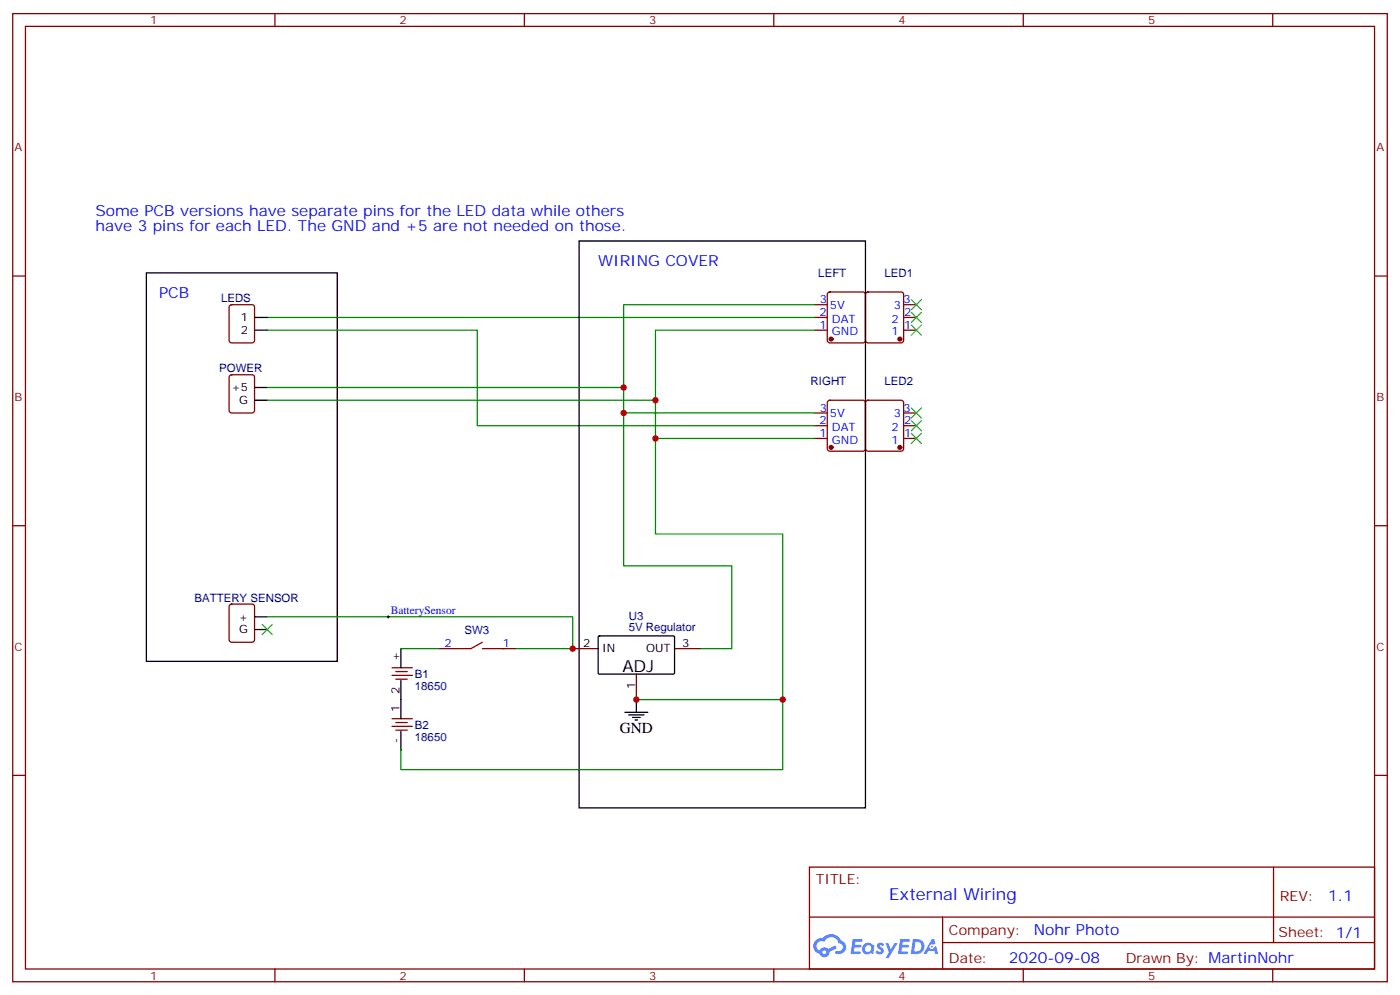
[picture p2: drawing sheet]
<svg xmlns="http://www.w3.org/2000/svg" width="388mm" height="276mm" viewBox="0 0 388 276" stroke-linecap="round" stroke-linejoin="round" font-family="sans-serif">
<g fill="none" stroke="#870000" stroke-width=".35">
<path d="M3.5 3.8h381v268.1h-381zM7.1 7.3h373.9v261.1h-373.9zM76.2 3.8v3.5M145.3 3.8v3.5M214.5 3.8v3.5M283.6 3.8v3.5M352.8 3.8v3.5M3.5 76.4h3.6M381 76.4h3.5M3.5 145.6h3.6M381 145.6h3.5M3.5 214.7h3.6"/>
<path d="M381 214.7h3.5M224.4 240.1h156.6v28.3h-156.6zM224.4 254h156.5M261.3 254v14.1M353 240.2v20.8M76.2 268.4v3.5M145.3 268.4v3.5M214.5 268.4v3.5M261.3 261h119.6M283.6 268.4v3.5M352.8 268.4v3.5"/>
</g>
<g fill="#5487ff">
<path d="M243.4 261.3a1.22 1.22 0 0 1 1.7 .3l-.4 .6a.47 .47 0 0 0-.4-.5 .47 .47 0 0 0-.5 .2l.1 .2a1.23 1.23 0 0 1 .8 1.9 1.44 1.44 0 0 1-2.1-.3l.5-.5 .8 .4a.29 .29 0 0 0 .3-.3 .29 .29 0 0 0-.3-.3 1.04 1.04 0 0 1-.5-1.7z"/>
<path d="M236.4 260.1h2.3l.3 .1-.1 .6h-1.8l-.1 .9h1.5l.3 .3-.4 .4h-1.6l-.1 1.1h1.7l.2 .4-.2 .3h-2.6z"/>
<path d="M249.5 260.1h2.4l.3 .1-.1 .6h-1.9l-.1 .9h1.5l.4 .3-.4 .4h-1.6l-.2 1.1h1.8l.1 .4-.1 .3h-2.7z"/>
<path d="M258.3 260.1h.7l.3 1.2-.6 .3a.69 .69 0 0 0-1 .3 .69 .69 0 0 0 .4 1 .69 .69 0 0 0 .9-.6l.5-.3 .5 2.2h-.8l-.2-.9h-1.7l-.5 .9h-.9z"/>
<path d="M245.5 261.1h.8l.6 1.9 1.1-1.9h.8l-2.5 4.2h-.8l.9-1.5z"/>
<path d="M253 260.1l-.6 4.1h1.4a2.11 2.11 0 0 0 2.4-2.1 2.11 2.11 0 0 0-2.5-2zM253.8 260.8a1.39 1.39 0 0 1 1.6 1.4 1.39 1.39 0 0 1-1.8 1.3h-.2z"/>
<path d="M239.4 261.7a1.54 1.54 0 0 0-.1 2.1 1.54 1.54 0 0 0 2.1 .2l.6 .2 .3-2.3-.1-.2-.4-.1a1.49 1.49 0 0 0-2.4 .1zM239.6 262.7a.95 .95 0 0 1 1.9 0 .95 .95 0 0 1-1.9 0z"/>
<path d="M226.1 260.4a2.18 2.18 0 0 0 1 3.8 1.44 1.44 0 0 0 1.7 .9 1.44 1.44 0 0 0 1.1-1.5l2-1-.4-.7-1.9 .9a1.47 1.47 0 0 0-2.5 .5 1.39 1.39 0 0 1-.6-2 1.39 1.39 0 0 1 2-.5 2.12 2.12 0 0 1 2.1-1.3 2.12 2.12 0 0 1 1.9 1.7 1.14 1.14 0 0 1 1.1 1.4 1.14 1.14 0 0 1-1.6 .8 .43 .43 0 0 0-.6 .3 .43 .43 0 0 0 .5 .5 1.98 1.98 0 0 0 2.5-1.2 1.98 1.98 0 0 0-1.3-2.5 3.1 3.1 0 0 0-5.2-.7l-.9 .1zM228 263.7a.54 .54 0 0 1 1 0 .54 .54 0 0 1-1 0z"/>
<circle cx="258.3" cy="262.2" r=".26"/>
</g>
<g fill="none" stroke="#870000" stroke-width=".35">
<path d="M63.7 84.6l.5-.2h5.6l.7 .4 .1 9.5-.5 .6-5.9 .1-.6-.5-.1-9.4zM225.8 91.4h3.5M225.8 87.9h3.5M225.8 84.4h3.5M229.5 81.1l.5-.2h9.2l.5 .2 .2 .5v12.7l-.2 .5-.5 .2h-9.2l-.5-.3-.2-.4v-12.7zM240.1 81.1l.5-.2h9.2l.5 .2 .2 .5v12.7l-.3 .5-.4 .2h-9.2l-.5-.3-.2-.4v-12.7zM250.5 91.4h3.5M250.5 87.9h3.5M250.5 84.4h3.5M63.7 104l.5-.2h5.6l.7 .4 .1 9.5-.5 .6-5.9 .1-.6-.5-.1-9.4zM225.8 117.9h3.5M225.8 114.4h3.5"/>
<path d="M229.5 111l.5-.2h9.2l.5 .2 .2 .5v12.7l-.2 .5-.5 .3h-9.2l-.5-.3-.2-.5v-12.7zM240.1 111l.5-.2h9.2l.5 .2 .2 .5v12.7l-.3 .5-.4 .3h-9.2l-.5-.3-.2-.5v-12.7zM250.5 117.9h3.5M250.5 114.4h3.5M225.8 121.4h3.5M250.5 121.4h3.5M63.7 167.5l.5-.2h5.6l.7 .4 .1 9.5-.5 .6-5.9 .1-.6-.5-.1-9.4zM133.7 177.9l-3.2 1.7h-8.8M133.7 179.6h9.2M158.7 179.6h7.1M187 179.6h7M108.7 184.9h5.6"/>
<path d="M108.7 187h5.6M108.7 199h5.6M109.7 186h3.2M109.7 188.1h3.2M176.4 186.7v7M108.7 201.2h5.6M109.7 200.1h3.2M109.7 202.2h3.2"/>
</g>
<g fill="#870000" stroke="#870000" stroke-width=".35">
<circle cx="230.4" cy="93.9" r=".53"/>
<circle cx="249.4" cy="93.9" r=".53"/>
<circle cx="249.4" cy="123.9" r=".53"/>
<circle cx="230.4" cy="123.9" r=".53"/>
</g>
<path d="M74.1 91.4h58.2v26.5h93.5M74.1 87.9h151.7M225.8 84.4h-52.9v72.3h29.9v22.9h-8.8M225.8 91.4h-44.1v56.5h35.3v45.8h-40.6M74.1 107.3h98.8M74.1 110.8h107.6M172.9 114.4h52.9M181.7 121.4h44.1M74.1 170.8h84.6v8.8h-15.8M111.1 179.6h10.6M217 193.7v19.4h-105.9v-5.6v.4" fill="none" stroke="#008700" stroke-width=".35"/>
<g fill="none" stroke="#000" stroke-width=".35">
<path d="M40.6 75.6h52.9v107.6h-52.9zM160.5 66.7h79.4v157h-79.4zM70.6 87.9h3.5M70.6 91.4h3.5M70.6 107.3h3.5M70.6 110.8h3.5M70.6 170.8h3.5M70.6 174.3h3.5M111.1 179.6v5.3M165.9 176.3l.3-.2 20.6 .1 .2 .3-.1 10-.3 .2-20.6-.1-.2-.3zM111.1 188.5v10.5M173.2 197.3h6.4"/>
<path d="M174.3 198h4.2M175.3 198.7h2.1M176 199.4h.7M176.4 193.7v3.6M111.1 202.6v5.3"/>
</g>
<g fill="none" stroke="#3c3" stroke-width=".35">
<path d="M252.6 83l2.8 2.8M252.6 86.5l2.8 2.8M252.6 90l2.8 2.9M255.4 83l-2.8 2.8M255.4 86.5l-2.8 2.8M255.4 90l-2.8 2.9M252.6 113l2.8 2.8M252.6 116.5l2.8 2.8M255.4 113l-2.8 2.8M255.4 116.5l-2.8 2.8M252.6 120l2.8 2.8M255.4 120l-2.8 2.8"/>
<path d="M72.7 172.9l2.8 2.9M75.5 172.9l-2.8 2.9"/>
</g>
<path d="M107.2 170.8h.7M107.6 170.5v.7" fill="none" stroke="#000" stroke-width=".28"/>
<g fill="#c00">
<circle cx="172.9" cy="114.4" r=".88"/>
<circle cx="181.7" cy="121.4" r=".88"/>
<circle cx="176.4" cy="193.7" r=".88"/>
<circle cx="217" cy="193.7" r=".88"/>
<circle cx="172.9" cy="107.3" r=".88"/>
<circle cx="181.7" cy="110.8" r=".88"/>
<circle cx="158.8" cy="179.6" r=".88"/>
</g>
<text font-size="4.6" x="172.5" y="186">ADJ</text>
<text font-size="4.6" fill="#00f" x="246.5" y="249.2">External Wiring</text>
<g font-size="4.2" fill="#00f">
<text x="26.5" y="59.7">Some PCB versions have separate pins for the LED data while others</text>
<text x="26.5" y="63.9">have 3 pins for each LED. The GND and +5 are not needed on those.</text>
<text x="165.8" y="73.8">WIRING COVER</text>
<text x="44.1" y="82.6">PCB</text>
<text x="368.2" y="249.4">1.1</text>
<text x="286.5" y="259">Nohr Photo</text>
<text x="279.6" y="266.8">2020-09-08</text>
</g>
<text font-size="4.2" x="171.8" y="202.9">GND</text>
<g font-size="3.9" fill="#800">
<text x="226.1" y="244.7">TITLE:</text>
<text x="354.8" y="249.4">REV:</text>
<text x="263" y="258.9">Company:</text>
<text x="354.4" y="259.5">Sheet: 1/1</text>
<text x="263" y="266.6">Date:</text>
<text x="312.1" y="266.7">Drawn By: MartinNohr</text>
</g>
<g font-size="3.2" fill="#800">
<text x="41.6" y="6.8">1</text>
<text x="110.8" y="6.8">2</text>
<text x="179.9" y="6.8">3</text>
<text x="249.1" y="6.8">4</text>
<text x="318.2" y="6.8">5</text>
<text x="4.1" y="41.9">A</text>
<text x="381.5" y="41.9">A</text>
<text x="4.1" y="111">B</text>
<text x="381.5" y="111">B</text>
<text x="4.1" y="180.2">C</text>
<text x="381.5" y="180.2">C</text>
<text x="41.6" y="271.4">1</text>
<text x="110.8" y="271.4">2</text>
<text x="179.9" y="271.4">3</text>
<text x="249.1" y="271.4">4</text>
<text x="318.2" y="271.4">5</text>
</g>
<g font-size="3.2" fill="#000080">
<text x="226.8" y="76.7">LEFT</text>
<text x="245.2" y="76.6">LED1</text>
<text x="61.3" y="83.7">LEDS</text>
<text x="60.8" y="103.1">POWER</text>
<text x="224.7" y="106.6">RIGHT</text>
<text x="245.2" y="106.6">LED2</text>
<text x="53.9" y="166.6">BATTERY SENSOR</text>
<text x="174.3" y="171.7">U3</text>
<text x="128.7" y="175.5">SW3</text>
<text x="174.3" y="174.9">5V Regulator</text>
<text x="115" y="191">18650</text>
<text x="115" y="187.9">B1</text>
<text x="115" y="202">B2</text>
<text x="115" y="205.2">18650</text>
</g>
<g font-size="3.2">
<text x="66.8" y="89">1</text>
<text x="66.8" y="92.5">2</text>
<text x="64.2" y="108.4">+5</text>
<text x="66.3" y="111.9">G</text>
<text x="66.2" y="171.9">+</text>
<text x="66.3" y="175.4">G</text>
<text x="161.7" y="179.3">2</text>
<text x="189.1" y="179.3">3</text>
<text x="110.8" y="183.2" transform="rotate(-90 110.8 183.2)">+</text>
<text x="166.9" y="180.7">IN</text>
<text x="179.1" y="180.7">OUT</text>
<text x="176" y="190.8" transform="rotate(-90 176 190.8)">1</text>
<text x="110.8" y="197.3" transform="rotate(-90 110.8 197.3)">1</text>
<text x="110.8" y="192.2" transform="rotate(-90 110.8 192.2)">2</text>
<text x="110.8" y="205.8" transform="rotate(-90 110.8 205.8)">-</text>
</g>
<g font-size="3.2" fill="#00f">
<text x="227.1" y="87.6">2</text>
<text x="227.3" y="84">3</text>
<text x="230" y="85.4">5V</text>
<text x="230.6" y="89.3">DAT</text>
<text x="247.1" y="89.3">2</text>
<text x="247.7" y="85.4">3</text>
<text x="250.5" y="84">3</text>
<text x="250.6" y="87.6">2</text>
<text x="227.1" y="91.1">1</text>
<text x="230.6" y="92.9">GND</text>
<text x="247.1" y="92.9">1</text>
<text x="250.6" y="91.1">1</text>
<text x="227.1" y="117.5">2</text>
<text x="227.3" y="114">3</text>
<text x="230" y="115.4">5V</text>
<text x="230.6" y="119.3">DAT</text>
<text x="247.1" y="119.3">2</text>
<text x="247.7" y="115.4">3</text>
<text x="250.5" y="114">3</text>
<text x="250.6" y="117.5">2</text>
<text x="227.1" y="121.1">1</text>
<text x="230.6" y="122.8">GND</text>
<text x="247.1" y="122.8">1</text>
<text x="250.6" y="121.1">1</text>
<text x="108.3" y="169.9">BatterySensor</text>
<text x="123.2" y="179.3">2</text>
<text x="139.3" y="179.3">1</text>
</g>
</svg>
